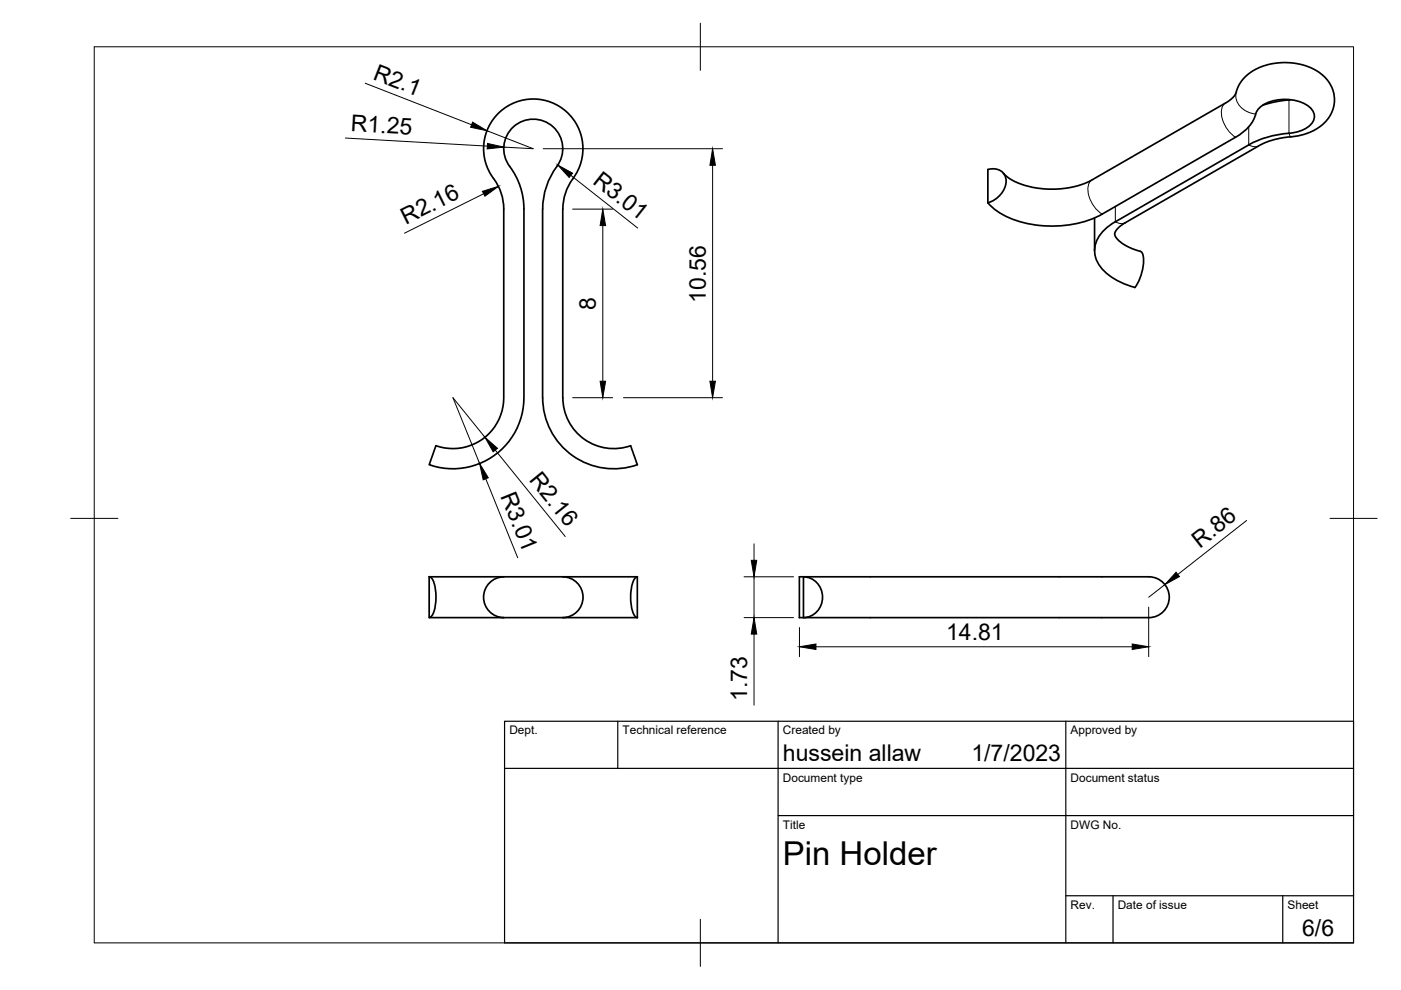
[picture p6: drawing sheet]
<svg xmlns="http://www.w3.org/2000/svg" width="297mm" height="210mm" viewBox="0 0 297 210" stroke-linecap="round" stroke-linejoin="round" font-family="sans-serif">
<!-- layer: Visible -->
<g fill="none" stroke="#000" stroke-width=".36">
<path d="M118.1 35.3a6.3 6.3 0 0 0-.8-8.4 6.3 6.3 0 0 0-8.5 0 6.3 6.3 0 0 0-.7 8.4 15.1 15.1 0 0 1 3 9v40a15.1 15.1 0 0 1-20.1 14.2l1.4-4a10.8 10.8 0 0 0 14.4-10.2v-40a11.7 11.7 0 0 0-2.8-7.5 10.6 10.6 0 0 1 10.2-15.8 10.6 10.6 0 0 1 6.8 17.6l-1.1 2.3-.4 1.7-.2 1.7v40a10.8 10.8 0 0 0 14.4 10.2l1.4 4M118.1 35.3a15.1 15.1 0 0 0-3 9M209.4 35.9v7.1M212.7 36.7l1.2 1.1 1.3 .7 1.9 .8 2.5 .5 2.6 .3 2.6-.1 2.7-.4 2.5-.7 1.3-.6 28.8-16.6 1.6-1.4 1.1-2.5 1.4-1.7 2-1.4 2.7-1a12.7 12.7 0 0 1 12 2.7l.9 1.1a6.9 6.9 0 0 1-3.1 10.1l-2.6 1-4.9 .8-3.3 1-29.9 17.2-1.4 1.3-.3 .7 .2 .6 .8 .9 .8 .6 1.4 .8 1.6 .6a1.44 1.44 0 0 1 1.4 1.8 10.7 10.7 0 0 1-1.9 6.1 12.1 12.1 0 0 1-8-5.7 5.7 5.7 0 0 1 2-7l1.9-1.3M264.8 30.7l-28.3 16.3M264.8 30.7a22.2 22.2 0 0 1 9.5-2.6 5.1 5.1 0 0 0 4.3-3 3.1 3.1 0 0 0-2.1-3.2 9.6 9.6 0 0 0-9.1 .6 3.6 3.6 0 0 0-1.4 2.4 8.7 8.7 0 0 1-4 4.2l-28.3 16.3a23.3 23.3 0 0 1-22.1-.5l-2.1-1.9a5.1 5.1 0 0 0 3.7-5.3 2.78 2.78 0 0 0-3.7-1.8M273.6 21.2h-.3a23.2 23.2 0 0 0-5.6 1.1M115 44.3v40M232.1 46.2v6.9M115.1 84.3a15.1 15.1 0 0 0 20 14.2M91 122.3h15.8M91 122.3v8.7h15.8"/>
<path d="M91 122.3a1.88 1.88 0 0 1 1.1 1.6 10 10 0 0 1-.5 6.6l-.6 .4M106.8 122.3h12.5M106.8 131h12.5M106.8 122.3a4.3 4.3 0 0 0-4.3 4.3 4.3 4.3 0 0 0 4.3 4.4M119.3 122.3h15.8v8.7h-15.8M119.3 122.3a4.3 4.3 0 0 1 4.3 4.3 4.3 4.3 0 0 1-4.3 4.4M135.1 122.3a1.88 1.88 0 0 0-1.1 1.6 10 10 0 0 0 .5 6.6l.6 .5M169.5 122.3h73.2a4.4 4.4 0 0 1 5.2 4.3 4.4 4.4 0 0 1-5.2 4.4h-73.2zM170.4 122.3a4.3 4.3 0 0 1 4 4.3 4.3 4.3 0 0 1-4 4.4z"/>
</g>
<!-- layer: Visible Narrow -->
<path d="M262.1 19.6a4.2 4.2 0 0 0 4.1 4.6M231.6 38.1a3.3 3.3 0 0 0-.5 4.1l1.1 1.9 1.5 1.3M259.9 21.8a3.3 3.3 0 0 0-.5 4.1l1.1 1.9 1.5 1.3M264.8 26.9v3.8a2.23 2.23 0 0 0 2.1 .2M273.3 21.2v7.1l.3 .7M236.5 43.8v3.2a2.23 2.23 0 0 0 2.1 .2" fill="none" stroke="#000" stroke-width=".21"/>
<!-- layer: BORDER -->
<path d="M20 9.9h267v190h-267zM148.5 4.9v10M15 109.9h10M282 109.9h10M148.5 194.9v10" fill="none" stroke="#000" stroke-width=".21"/>
<!-- layer: TITLEBLOCK -->
<path d="M107 152.9h180v47h-180zM131 152.9v10M165 152.9v47M226 152.9v47M107 162.9h180M165 172.9h122M226 189.9h61M236 189.9v10M272 189.9v10" fill="none" stroke="#000" stroke-width=".25"/>
<!-- layer: FD_Dimensions -->
<g fill="none" stroke="#000" stroke-width=".21">
<path d="M77.4 17.6l22.6 8.9M73.2 29.3l30.1 1.7M103.3 27.7l9.8 3.8-6.3-.3M115.2 31.5h38M121 37.2l14.2 11.2M151.1 35v45.8M102.6 41.1l-16.8 8.3M121.4 44.3h8.5M127.8 47.8v33M102.8 92.7l-6.8-8.4 5.7 14M105 95.4l14.8 18.4M121.4 84.3h8.5"/>
<path d="M132.2 84.3h21M103 101.5l6.8 16.8M159.9 115.3v3.5M264.3 110.4l-14.6 11.4M157.8 122.3h10.5M157.8 131h10.5M159.9 122.3v8.7M159.9 134.4v15.1M169.5 133v6.2M173 137.1h67.1M243.5 128.7v10.5M247 124l-3.5 2.6"/>
</g>
<g fill="#000" stroke="#000" stroke-width=".21">
<path d="M100.2 25.9l3.1 1.8-3.5-.7zM103.4 30.4l3.4 .8-3.5 .4zM118.3 35l3.1 1.7-.7 .9zM151.1 31.5l.6 3.5h-1.2zM102.3 40.6l3.4-1.1-2.9 2.1zM127.8 44.3l.6 3.5h-1.2zM102.8 92.7l2.7 2.4-.9 .7zM127.2 80.8h1.2l-.6 3.5zM150.5 80.8h1.2l-.6 3.5zM101.7 98.3l1.8 3-1.1 .4zM159.3 118.8h1.1l-.5 3.5zM159.9 131l.5 3.4h-1.1z"/>
<path d="M169.5 137.1l3.5-.6v1.2zM240.1 136.5l3.4 .6-3.4 .6zM249.3 121.3l.8 1-3.1 1.7z"/>
</g>
<text font-size="7" x="166" y="183.4">Pin Holder</text>
<g font-size="4.9">
<text x="78.9" y="16.7" transform="rotate(21 78.9 16.7)">R2.1</text>
<text x="74.3" y="27.9" transform="rotate(3 74.3 27.9)">R1.25</text>
<text x="125.5" y="38.8" transform="rotate(38 125.5 38.8)">R3.01</text>
<text x="86" y="47.7" transform="rotate(-26 86 47.7)">R2.16</text>
<text x="126.3" y="65.7" transform="rotate(-90 126.3 65.7)">8</text>
<text x="149.6" y="64.2" transform="rotate(-90 149.6 64.2)">10.56</text>
<text x="112" y="101.8" transform="rotate(51 112 101.8)">R2.16</text>
<text x="106" y="105.2" transform="rotate(68 106 105.2)">R3.01</text>
<text x="254.4" y="116.3" transform="rotate(-38 254.4 116.3)">R.86</text>
<text x="200.6" y="135.7">14.81</text>
<text x="158.4" y="148.6" transform="rotate(-90 158.4 148.6)">1.73</text>
<text x="166" y="161.4">hussein allaw</text>
<text x="206" y="161.4">1/7/2023</text>
<text x="276.1" y="198.6">6/6</text>
</g>
<g font-size="2.5">
<text x="108" y="155.7">Dept.</text>
<text x="132" y="155.7">Technical reference</text>
<text x="166" y="155.7">Created by</text>
<text x="227" y="155.7">Approved by</text>
<text x="166" y="165.7">Document type</text>
<text x="227" y="165.7">Document status</text>
<text x="166" y="175.7">Title</text>
<text x="227" y="175.7">DWG No.</text>
<text x="227" y="192.7">Rev.</text>
<text x="237" y="192.7">Date of issue</text>
<text x="273" y="192.7">Sheet</text>
</g>
</svg>
